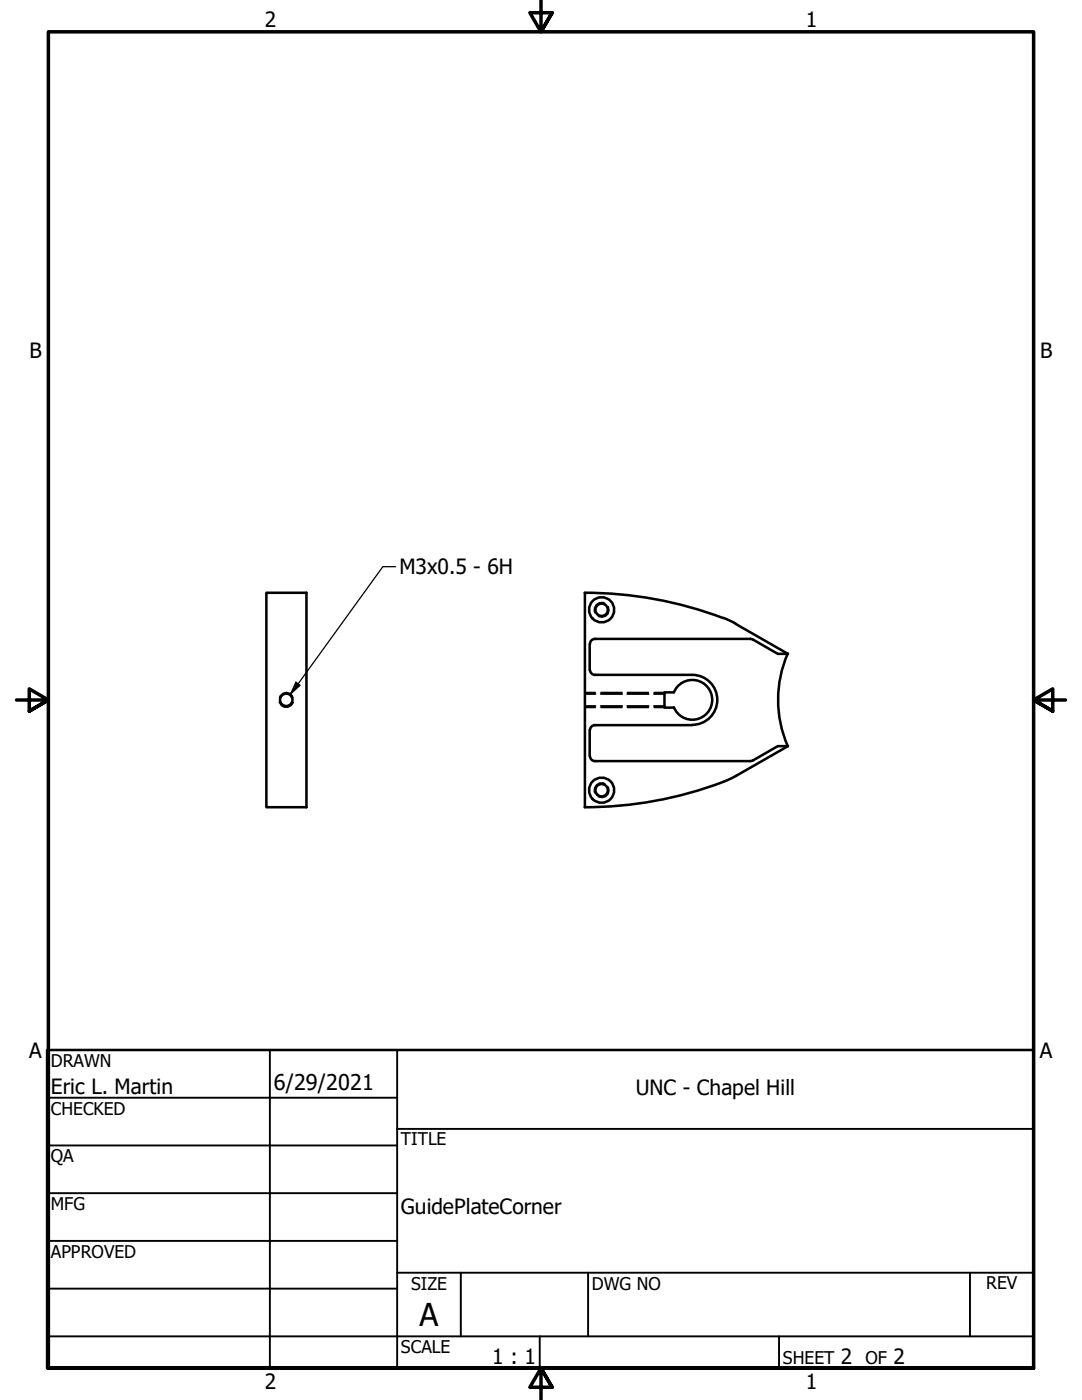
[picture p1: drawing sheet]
<svg xmlns="http://www.w3.org/2000/svg" width="216mm" height="279mm" viewBox="0 0 216 279" stroke-linecap="round" stroke-linejoin="round" font-family="sans-serif">
<!-- layer: Hidden Narrow (ANSI) -->
<g fill="none" stroke="#000" stroke-width=".25">
<path d="M55.8 139.3a1.4 1.4 0 0 1 1.3-1.1 1.4 1.4 0 0 1 1.4 1.1M116.7 138.2h2.1M119.9 138.2h4.2M120.7 120.4a1.45 1.45 0 0 0-1.7 .2 1.45 1.45 0 0 0-.3 1.8M121.3 121a1.47 1.47 0 0 1-.2 1.8 1.47 1.47 0 0 1-1.7 .3M125.2 138.2h4.2M130.5 138.2h2.1M55.7 140.1a1.49 1.49 0 0 0 1.4 1.1 1.49 1.49 0 0 0 1.4-1.1M116.7 141.2h2.1M119.9 141.2h4.2M120.7 156.4a1.45 1.45 0 0 0-1.7 .3 1.45 1.45 0 0 0-.3 1.7M121.3 157a1.44 1.44 0 0 1-.2 1.8 1.44 1.44 0 0 1-1.7 .2"/>
<path d="M125.2 141.2h4.2M130.5 141.2h2.1"/>
</g>
<!-- layer: Visible (ANSI) -->
<g fill="none" stroke="#000" stroke-width=".51">
<path d="M53.1 118.3h8.1v42.8h-8.1zM116.7 118.3a78 78 0 0 1 27.6 5M116.7 118.3v42.8M117.7 128.5v5.2M117.7 133.7a.98 .98 0 0 0 1 1M118.7 134.7h19.4a5 5 0 0 1 5 5 5 5 0 0 1-5 5M118.7 127.5h31M118.7 127.5a.98 .98 0 0 0-1 1M134.4 138.2h-1.8v3h1.8M134.5 138.2a4 4 0 0 1 6.1-1.7 4 4 0 0 1 0 6.3 4 4 0 0 1-6.1-1.6M144.3 123.3l2.6 1.2M146.8 124.5l10.4 6h-2l-5-2.9"/>
<path d="M149.7 127.5l.5 .1M157.2 130.5a23 23 0 0 0 0 18.4M117.7 145.7v5.2M117.7 150.9a.98 .98 0 0 0 1 1M118.7 151.9h31M118.7 144.7h19.4M118.7 144.7a.98 .98 0 0 0-1 1M144.3 156.1a78 78 0 0 1-27.6 5M146.9 154.8l-2.6 1.2M150.2 151.8l-.5 .1M150.2 151.8l5-2.9h2l-10.4 6"/>
<circle cx="57.1" cy="139.7" r="1.24"/>
<circle cx="120" cy="121.7" r="1.24"/>
<circle cx="120" cy="121.7" r="2.51"/>
<circle cx="120" cy="157.7" r="1.24"/>
<circle cx="120" cy="157.7" r="2.51"/>
</g>
<!-- layer: Hidden (ANSI) -->
<path d="M116.7 138.5h2.1M119.9 138.5h4.2M125.2 138.5h4.2M130.5 138.5h2.1M116.7 140.9h2.1M119.9 140.9h4.2M125.2 140.9h4.2M130.5 140.9h2.1" fill="none" stroke="#000" stroke-width=".38"/>
<!-- layer: Border (ANSI) -->
<path d="M107.9 0v6.4l-2.2-3.9h4.5l-2.3 3.9 2.3-3.9M3.3 139.7h6.4l-3.9-2.2v4.4l3.9-2.2-3.9 2.2M212.6 139.7h-6.4l3.9-2.2v4.4l-3.9-2.2 3.9 2.2M9.7 273v-266.6h196.5v266.6h-196.5h196.5M110.2 276.9l-2.3-3.9 2.3 3.9h-4.5l2.2-3.9v6.4" fill="none" stroke="#000" stroke-width=".7"/>
<!-- layer: Title (ANSI) -->
<g fill="none" stroke="#000" stroke-width=".38">
<path d="M9.4 219.1h69.8M53.8 209.5v63.5M79.2 209.5v63.5M9.4 228.6h69.8M9.4 238.1h69.8M79.2 225.3h127M9.4 247.6h69.8M9.4 257.2h69.8M79.2 254h127M91.9 254v12.7M117.3 254v12.7M193.5 254v12.7"/>
<path d="M9.4 266.7h196.8M107.7 266.7v6.3M155.4 266.7v6.3"/>
</g>
<path d="M9.4 209.5h196.8v63.5h-196.8z" fill="none" stroke="#000" stroke-width=".51"/>
<!-- layer: Symbol (ANSI) -->
<path d="M78.9 113.1h-2.5l-18.4 25.4M59.1 136.1l.8 .7-1.9 1.7z" fill="none" stroke="#000" stroke-width=".25"/>
<path d="M59.1 136.1l.8 .7-1.9 1.7z" fill-rule="evenodd" fill="#000"/>
<text font-size="6.3" x="83.7" y="264.5">A</text>
<text font-size="4.3" x="54.6" y="217.6">6/29/2021</text>
<g font-size="4.2">
<text x="52.8" y="5.3">2</text>
<text x="160.8" y="5.3">1</text>
<text x="5.9" y="71.4">B</text>
<text x="207.6" y="71.4">B</text>
<text x="79.7" y="114.6">M3x0.5 - 6H</text>
<text x="5.8" y="211.1">A</text>
<text x="207.5" y="211.1">A</text>
<text x="10.2" y="218.2">Eric L. Martin</text>
<text x="126.9" y="218.6">UNC - Chapel Hill</text>
<text x="80" y="242.3">GuidePlateCorner</text>
<text x="98.2" y="272.3">1 : 1</text>
<text x="167.8" y="272.2">2</text>
<text x="178.3" y="272.2">2</text>
<text x="52.8" y="277.1">2</text>
<text x="160.8" y="277.1">1</text>
</g>
<g font-size="3.5">
<text x="10.2" y="212.9">DRAWN</text>
<text x="10.2" y="222.4">CHECKED</text>
<text x="10.2" y="232">QA</text>
<text x="80" y="228.6">TITLE</text>
<text x="10.2" y="241.5">MFG</text>
<text x="10.2" y="251">APPROVED</text>
<text x="82" y="257.4">SIZE</text>
<text x="118.1" y="257.4">DWG NO</text>
<text x="196.8" y="257.3">REV</text>
<text x="80" y="270.1">SCALE</text>
<text x="156.2" y="272.2">SHEET</text>
<text x="172.7" y="272.2">OF</text>
</g>
</svg>
